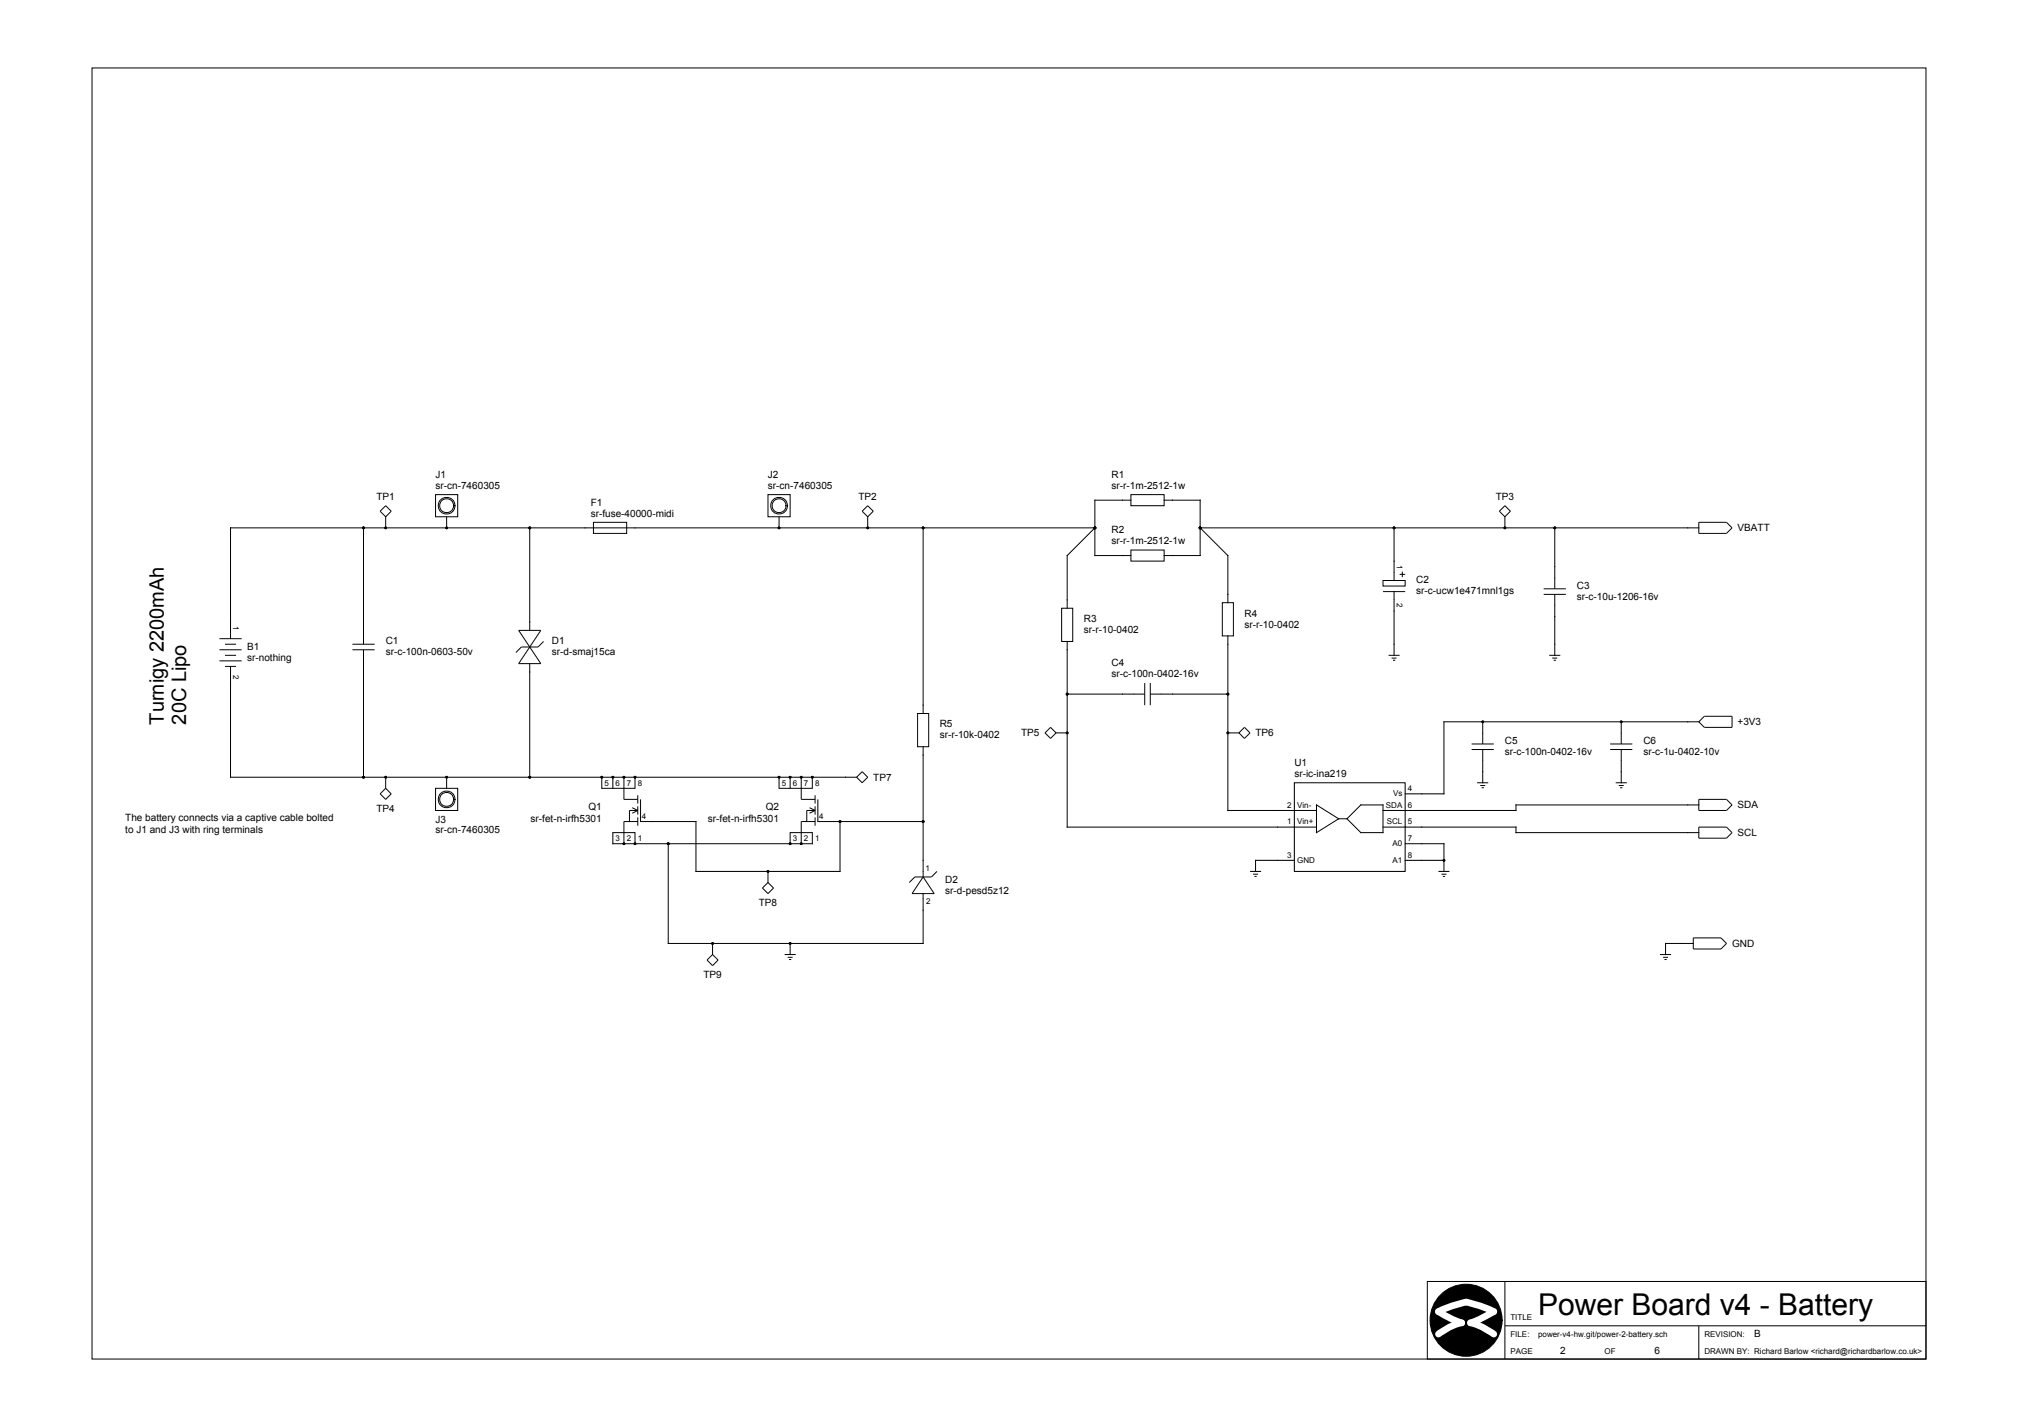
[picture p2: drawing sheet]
<svg xmlns="http://www.w3.org/2000/svg" width="297mm" height="210mm" viewBox="0 0 297 210" stroke-linecap="round" stroke-linejoin="round" font-family="sans-serif">
<g fill="none" stroke="#000" stroke-width=".15">
<path d="M13.5 10h270v190h-270zM53.5 77.7v17.1M56.8 76.1v1.6M56.8 74.4l.8 .8-.8 .9-.9-.9zM64.1 72.8h3.3v3.3h-3.3zM65.7 76.1v1.6M78 77.7v15.1M87.3 76.9h4.9v1.6h-4.9zM113 72.8h3.3v3.3h-3.3zM114.7 76.1v1.6M127.7 76.1v1.6M127.7 74.4l.8 .8-.8 .9-.8-.9z"/>
<path d="M135.9 77.7v27.3M166.4 73.6h-5.3v8.2h5.3M166.4 72.8h4.9v1.6h-4.9zM171.3 73.6h5.3v8.2h-5.3M205.2 77.7v7.7M221.5 76.1v1.6M221.5 74.4l.8 .8-.8 .9-.8-.9zM228.8 77.7v9M250 76.9h4.1l.8 .8-.8 .8h-4.1zM250 77.7h-73.4l4.1 4.1v6.9M32.3 94h3.3M32.3 95.6h3.3"/>
<path d="M32.3 97.3h3.3M33.1 94.8h1.6M33.1 96.4h1.6M33.1 98.1h1.6M33.9 98.1v16.3h92.2M51.9 94.8h3.2M51.9 95.6h3.2M53.5 95.6v18.8M76.3 92.8h3.3l-3.3 4.9h3.3zM78 97.7v16.7M80 94.4l-.8 .8h-2.5l-.8 .8M156.2 89.5h1.7v4.9h-1.7z"/>
<path d="M157.1 89.5v-7.7l4-4.1h-127.2v16.3M157.1 94.4v27.3h36.7M166.4 80.9h4.9v1.7h-4.9zM179.9 88.7h1.6v4.9h-1.6zM180.7 93.6v25.7h13.1M203.5 85.4h3.3v.8h-3.3zM203.5 87.1h3.3M204.4 96.4h1.6M204.8 96.8h.7M205 97.2h.3M205.2 87.1v9.3M206 84.5h.8"/>
<path d="M206.4 84.1v.8M227.2 86.7h3.3M227.2 87.5h3.3M228 96.4h1.6M228.5 96.8h.7M228.7 97.2h.3M228.8 87.5v8.9M56.8 114.4v1.6M56.8 116l.8 .8-.8 .8-.9-.8zM64.1 116h3.3v3.3h-3.3zM65.7 114.4v1.6M88.6 114.4v1.6h4.9v-1.6"/>
<path d="M90.2 114.4v1.6M91.8 114.4v3.2h2.1M93 118.9l.9 .4M93.9 119.3l-.9 .4M93.9 117v1.3M93.9 118.7v1.2M93.9 119.3h-1.3v1.6M94.3 117.6v3.3h8.1v7.3h21.2v-7.3M114.7 114.4v1.6h4.9v-1.6M116.3 114.4v1.6M117.9 114.4v3.2h2.1M119.1 118.9l.9 .4"/>
<path d="M120 119.3h-1.3v1.6M120 119.3l-.9 .4M120 117v1.3M120 118.7v1.2M120.4 117.6v3.3h15.5M126.1 114.4l.8-.8 .8 .8-.8 .8zM135 105h1.7v4.9h-1.7zM135.9 109.9v19.2M153.8 107.9l.8-.9 .8 .9-.8 .8zM155.4 107.9h1.7M157.1 102.1h11.4M168.5 100.5v3.3"/>
<path d="M169.3 102.1h11.4M169.3 100.5v3.3M180.7 107.9h1.6M182.3 107.9l.9-.9 .8 .9-.8 .8zM190.5 115.2h16.3v13h-16.3zM193.8 118.5l3.2 2-3.2 2zM216.6 109.5h3.3M216.6 110.3h3.3M217.4 115.2h1.6M217.9 115.6h.7M218.1 115.9h.3M218.2 106.2v3.3"/>
<path d="M218.2 110.3v4.9M237 109.5h3.2M237 110.3h3.2M237.8 115.2h1.6M238.2 115.6h.8M238.4 115.9h.4M238.6 106.2v3.3M238.6 110.3v4.9M250 117.6h4.1l.8 .9-.8 .8h-4.1zM250 118.5h-26.9v.8h-19.6M250 106.2h-37.5v10.6h-5.7M250 106.2l.8-.8h4.1v1.6h-4.1z"/>
<path d="M93.5 124.2v-1.7h-3.3v1.7h29.4v-1.7h-3.3v1.7M93.9 120.9h-2.1v3.3M93.9 120.3v1.2M98.3 124.2v14.6h37.6v-7.3M104.9 138.8v1.7M112.2 130.7l.8-.8 .8 .8-.8 .8zM113 128.2v1.7M116.3 138.8v1.7M120 120.9h-2.1v3.3M120 120.3v1.2M135.9 129.1l1.6 2.4h-3.3zM137.9 128.2l-.8 .9h-2.5l-.8 .8"/>
<path d="M184 128.2h1.6M184.4 128.6h.8M184.6 129h.4M190.5 126.6h-5.7v1.6M197 120.5h1.2M198.2 120.5l2.1-2h3.2v4h-3.2zM203.5 121.7h19.6v.8h26.9M206.8 124.2h5.7v4M206.8 126.6h5.7M211.7 128.2h1.6M212.1 128.6h.8M212.4 129h.3"/>
<path d="M249.2 138.8h-4.1v1.7M249.2 138h4.1l.8 .8-.8 .9h-4.1zM250 121.7h4.1l.8 .8-.8 .8h-4.1zM104.9 140.5l.8 .8-.8 .8-.8-.8zM115.5 140.5h1.6M115.9 140.9h.8M116.1 141.2h.4M244.3 140.5h1.6M244.8 140.9h.7M245 141.2h.3M210.1 188.6h73.4v11.4h-73.4zM221.5 195.1h62"/>
<path d="M221.5 188.6v11.4M250 195.1v4.9"/>
<circle cx="65.7" cy="74.4" r="1.23"/>
<circle cx="65.7" cy="74.4" r="1.03"/>
<circle cx="114.6" cy="74.4" r="1.23"/>
<circle cx="114.7" cy="74.4" r="1.03"/>
<circle cx="65.7" cy="117.6" r="1.23"/>
<circle cx="65.7" cy="117.6" r="1.03"/>
</g>
<circle cx="215.8" cy="194.3" r="5.3" fill="#000" stroke="#000" stroke-width=".15"/>
<path d="M211.7 196.3l.5-.3a8 8 0 0 1 2.9-1.3l-1.7-.7-1.7-1a13.2 13.2 0 0 1 4.2-1.4l2.4 .7 1.6 .7-2.3 1.2-1.2 .5a10.3 10.3 0 0 1 3.5 1.6" fill="none" stroke="#fff" stroke-width=".98"/>
<g fill="#000">
<path d="M53.4 77.5h.2l.1 .2-.1 .2h-.2l-.1-.2zM56.7 77.5h.2l.1 .2-.1 .2h-.2l-.1-.2zM65.6 77.5h.2l.1 .2-.1 .2h-.2l-.1-.2zM77.9 77.5h.2l.1 .2-.1 .2h-.2l-.1-.2zM114.6 77.5h.2l.1 .2-.1 .2h-.2l-.1-.2zM127.6 77.5h.2l.1 .2-.1 .2h-.2l-.1-.2zM135.8 77.5h.2l.1 .2-.1 .2h-.2l-.1-.2zM161 77.5h.2l.1 .2-.1 .2h-.2l-.1-.2zM176.5 77.5h.2l.1 .2-.1 .2h-.2l-.1-.2zM205.1 77.5h.2l.1 .2-.1 .2h-.2l-.1-.2zM221.4 77.5h.2l.1 .2-.1 .2h-.2l-.1-.2zM228.7 77.5h.2l.1 .2-.1 .2h-.2l-.1-.2z"/>
<path d="M53.4 114.2h.2l.1 .2-.1 .2h-.2l-.1-.2zM56.7 114.2h.2l.1 .2-.1 .2h-.2l-.1-.2zM65.6 114.2h.2l.1 .2-.1 .2h-.2l-.1-.2zM77.9 114.2h.2l.1 .2-.1 .2h-.2l-.1-.2zM88.5 114.2h.2l.1 .2-.1 .2h-.2l-.1-.2zM90.1 114.2h.2l.1 .2-.1 .2h-.2l-.1-.2zM91.7 114.2h.2l.1 .2-.1 .2h-.2l-.1-.2zM93.4 114.2h.2l.1 .2-.1 .2h-.2l-.1-.2zM114.6 114.2h.2l.1 .2-.1 .2h-.2l-.1-.2zM116.2 114.2h.2l.1 .2-.1 .2h-.2l-.1-.2zM117.8 114.2h.2l.1 .2-.1 .2h-.2l-.1-.2zM119.5 114.2h.1l.2 .2-.2 .2h-.1l-.2-.2z"/>
<path d="M157 102h.2l.1 .1-.1 .2h-.2l-.1-.2zM157 107.7h.2l.1 .2-.1 .1h-.2l-.1-.1zM180.6 102h.2l.1 .1-.1 .2h-.2l-.1-.2zM180.6 107.7h.2l.1 .2-.1 .1h-.2l-.1-.1zM218.1 106h.2l.1 .2-.1 .2h-.2l-.1-.2zM238.5 106h.2l.1 .2-.1 .2h-.2l-.1-.2zM91.7 124h.2l.1 .2-.1 .1h-.2l-.1-.1zM93.4 124h.2l.1 .2-.1 .1h-.2l-.1-.1zM98.3 124h.1l.2 .2-.2 .1h-.1l-.2-.1zM104.8 138.7h.2l.1 .1-.1 .2h-.2l-.1-.2zM112.9 128.1h.2l.1 .1-.1 .2h-.2l-.1-.2zM116.2 124h.2l.1 .2-.1 .1h-.2l-.1-.1z"/>
<path d="M116.2 138.7h.2l.1 .1-.1 .2h-.2l-.1-.2zM117.8 124h.2l.1 .2-.1 .1h-.2l-.1-.1zM123.5 120.7h.2l.1 .2-.1 .2h-.2l-.1-.2zM135.8 120.7h.2l.1 .2-.1 .2h-.2l-.1-.2zM212.4 126.4h.2l.1 .2-.1 .2h-.2l-.1-.2z"/>
</g>
<text font-size="4.4" x="226.4" y="193.5">Power Board v4 - Battery</text>
<g font-size="2.9">
<text x="24.1" y="106.6" transform="rotate(-90 24.1 106.6)">Turnigy 2200mAh</text>
<text x="27.4" y="106.6" transform="rotate(-90 27.4 106.6)">20C Lipo</text>
</g>
<g font-size="1.5">
<text x="64.1" y="70.3">J1</text>
<text x="64.1" y="72">sr-cn-7460305</text>
<text x="113" y="70.3">J2</text>
<text x="113" y="72">sr-cn-7460305</text>
<text x="163.6" y="70.3">R1</text>
<text x="163.6" y="72">sr-r-1m-2512-1w</text>
<text x="55.4" y="73.6">TP1</text>
<text x="86.9" y="74.4">F1</text>
<text x="86.9" y="76.1">sr-fuse-40000-midi</text>
<text x="126.4" y="73.6">TP2</text>
<text x="220.1" y="73.6">TP3</text>
<text x="163.6" y="78.5">R2</text>
<text x="163.6" y="80.1">sr-r-1m-2512-1w</text>
<text x="255.7" y="78.2">VBATT</text>
<text x="208.4" y="85.8">C2</text>
<text x="208.4" y="87.5">sr-c-ucw1e471mnl1gs</text>
<text x="232.1" y="86.7">C3</text>
<text x="232.1" y="88.3">sr-c-10u-1206-16v</text>
<text x="36.4" y="95.6">B1</text>
<text x="56.8" y="94.8">C1</text>
<text x="81.2" y="94.8">D1</text>
<text x="159.5" y="91.5">R3</text>
<text x="159.5" y="93.2">sr-r-10-0402</text>
<text x="183.2" y="90.7">R4</text>
<text x="183.2" y="92.4">sr-r-10-0402</text>
<text x="36.4" y="97.3">sr-nothing</text>
<text x="56.8" y="96.4">sr-c-100n-0603-50v</text>
<text x="81.2" y="96.4">sr-d-smaj15ca</text>
<text x="163.6" y="98.1">C4</text>
<text x="163.6" y="99.7">sr-c-100n-0402-16v</text>
<text x="138.3" y="107">R5</text>
<text x="255.7" y="106.7">+3V3</text>
<text x="138.3" y="108.7">sr-r-10k-0402</text>
<text x="150.3" y="108.3">TP5</text>
<text x="184.8" y="108.4">TP6</text>
<text x="190.5" y="112.7">U1</text>
<text x="221.5" y="109.5">C5</text>
<text x="221.5" y="111.1">sr-c-100n-0402-16v</text>
<text x="241.9" y="109.5">C6</text>
<text x="241.9" y="111.1">sr-c-1u-0402-10v</text>
<text x="55.4" y="119.5">TP4</text>
<text x="86.6" y="119.3">Q1</text>
<text x="112.7" y="119.3">Q2</text>
<text x="128.5" y="114.9">TP7</text>
<text x="190.5" y="114.4">sr-ic-ina219</text>
<text x="255.7" y="119">SDA</text>
<text x="18.4" y="120.9">The battery connects via a captive cable bolted</text>
<text x="18.4" y="122.5">to J1 and J3 with ring terminals</text>
<text x="64.1" y="121.1">J3</text>
<text x="64.1" y="122.5">sr-cn-7460305</text>
<text x="78.1" y="120.9">sr-fet-n-irfh5301</text>
<text x="104.2" y="120.9">sr-fet-n-irfh5301</text>
<text x="255.7" y="123">SCL</text>
<text x="139.1" y="129.9">D2</text>
<text x="139.1" y="131.5">sr-d-pesd5z12</text>
<text x="111.7" y="133.3">TP8</text>
<text x="103.5" y="143.9">TP9</text>
<text x="254.9" y="139.3">GND</text>
<text x="258.2" y="196.7">B</text>
<text x="229.6" y="199.2">2</text>
<text x="243.5" y="199.2">6</text>
</g>
<g font-size="1.2">
<text x="205.6" y="83.1" transform="rotate(90 205.6 83.1)">1</text>
<text x="205.6" y="88.7" transform="rotate(90 205.6 88.7)">2</text>
<text x="34.3" y="92.1" transform="rotate(90 34.3 92.1)">1</text>
<text x="34.3" y="99.3" transform="rotate(90 34.3 99.3)">2</text>
<text x="89" y="115.6">5</text>
<text x="90.6" y="115.6">6</text>
<text x="92.2" y="115.6">7</text>
<text x="93.9" y="115.6">8</text>
<text x="115.1" y="115.6">5</text>
<text x="116.7" y="115.6">6</text>
<text x="118.3" y="115.6">7</text>
<text x="120" y="115.6">8</text>
<text x="189.4" y="118.9">2 Vin-</text>
<text x="204" y="118.9">SDA</text>
<text x="205" y="117.2">Vs</text>
<text x="207.2" y="118.9">6</text>
<text x="207.2" y="116.4">4</text>
<text x="90.6" y="123.7">3</text>
<text x="92.2" y="123.7">2</text>
<text x="93.9" y="123.7">1</text>
<text x="94.5" y="120.5">4</text>
<text x="116.7" y="123.7">3</text>
<text x="118.3" y="123.7">2</text>
<text x="120" y="123.7">1</text>
<text x="120.6" y="120.5">4</text>
<text x="189.4" y="121.3">1 Vin+</text>
<text x="204.1" y="121.3">SCL</text>
<text x="205" y="124.5">A0</text>
<text x="207.2" y="121.3">5</text>
<text x="207.2" y="123.8">7</text>
<text x="136.2" y="128.2">1</text>
<text x="189.4" y="126.2">3</text>
<text x="190.9" y="127">GND</text>
<text x="205" y="127">A1</text>
<text x="207.2" y="126.2">8</text>
<text x="136.3" y="133.1">2</text>
<text x="222.3" y="196.7">FILE:</text>
<text x="222.3" y="194.3">TITLE</text>
<text x="226.4" y="196.7">power-v4-hw.git/power-2-battery.sch</text>
<text x="250.8" y="196.7">REVISION:</text>
<text x="222.3" y="199.2">PAGE</text>
<text x="236.2" y="199.2">OF</text>
<text x="250.8" y="199.2">DRAWN BY: Richard Barlow &lt;richard@richardbarlow.co.uk&gt;</text>
</g>
</svg>
